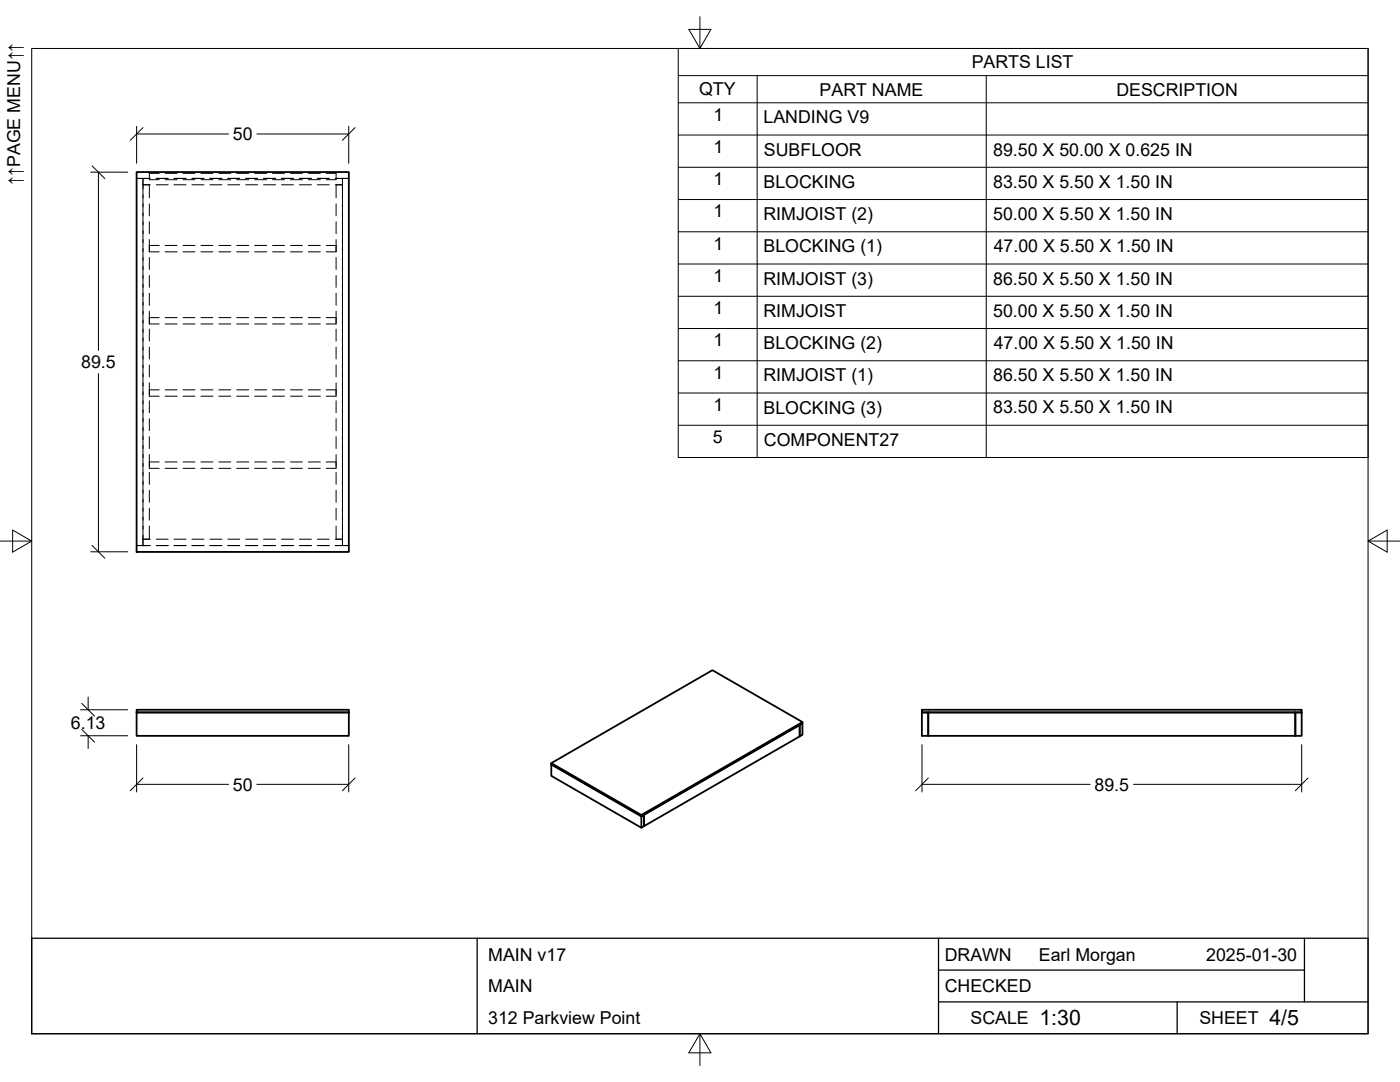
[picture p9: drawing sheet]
<svg xmlns="http://www.w3.org/2000/svg" width="279mm" height="216mm" viewBox="0 0 279 216" stroke-linecap="round" stroke-linejoin="round" font-family="sans-serif">
<!-- layer: Visible -->
<g fill="none" stroke="#000" stroke-width=".36">
<path d="M27.3 34.3h42.3v75.8h-42.3zM27.3 141.6h42.3v.6h-42.3zM27.3 142.2h42.3v4.6h-42.3zM110 152.3l18 10.3v.3l-18-10.4zM110 152.3l32.2-18.6 17.9 10.4v.2l-32.1 18.6M110 152.5l18 10.4v2.3l-18-10.4zM159.6 144.7l.5-.4v2.3l-.5 .3zM160.1 144.1l-32.1 18.5M184 141.6h75.8v.6h-75.8zM184 142.2h1.3v4.6h-1.3zM185.3 142.2h73.2v4.6h-73.2zM258.5 142.2h1.3v4.6h-1.3z"/>
<path d="M128 162.9l.5-.3v2.2l-.5 .4M128.5 162.6l31.1-17.9v2.2l-31.1 17.9z"/>
</g>
<!-- layer: Hidden -->
<g fill="none" stroke="#000" stroke-width=".2">
<path d="M28.5 39.5v-2.6h1.3v2.6M28.5 35.6v1.3h1.5M28.5 38.9v70M30 35.6h-2.7h1.2v2.1M31.2 36.9h2.3M31.2 35.6h2.3M31.8 34.6h-2v1.3h2M33 35.9h2.3M33 34.6h2.3M34.7 36.9h2.4M34.7 35.6h2.4M36.5 35.9h2.4"/>
<path d="M36.5 34.6h2.4M38.3 36.9h2.4M38.3 35.6h2.4M40.1 35.9h2.4M40.1 34.6h2.4M41.9 36.9h2.4M41.9 35.6h2.4M43.7 35.9h2.4M43.7 34.6h2.4M45.5 36.9h2.3M45.5 35.6h2.3M47.2 35.9h2.4"/>
<path d="M47.2 34.6h2.4M49 36.9h2.4M49 35.6h2.4M50.8 35.9h2.4M50.8 34.6h2.4M52.6 36.9h2.4M52.6 35.6h2.4M54.4 35.9h2.4M54.4 34.6h2.4M56.2 36.9h2.4M56.2 35.6h2.4M58 35.9h2.3"/>
<path d="M58 34.6h2.3M59.8 36.9h2.3M59.8 35.6h2.3M61.5 35.9h2.4M61.5 34.6h2.4M63.3 36.9h2.4M63.3 35.6h2.4M65.1 34.6h2v1.3h-2M66.9 36.9h1.4M68.3 36.9v-1.3h-1.4h2.7h-1.3v2.1M68.3 36.9v72v-1.3h-1.4M68.3 36.9h-1.2v2.6"/>
<path d="M29.8 40.7v2.4M29.8 44.2v2.4M29.8 47.8v2.4h2M29.8 51.4v2.4M29.8 55v2.3M29.8 58.5v2.4M29.8 49h2M33 50.2h2.3M33 49h2.3M36.5 50.2h2.4M36.5 49h2.4M40.1 50.2h2.4"/>
<path d="M40.1 49h2.4M43.7 50.2h2.4M43.7 49h2.4M47.2 50.2h2.4M47.2 49h2.4M50.8 50.2h2.4M50.8 49h2.4M54.4 50.2h2.4M54.4 49h2.4M58 50.2h2.3M58 49h2.3M61.5 50.2h2.4"/>
<path d="M61.5 49h2.4M65.1 49h2M67.1 40.7v2.4M67.1 44.2v2.4M67.1 47.8v2.4h-2M67.1 51.4v2.4M67.1 55v2.3M67.1 58.5v2.4M29.8 62.1v2.5h2M29.8 65.7v2.4M29.8 69.3v2.3M29.8 72.8v2.4"/>
<path d="M29.8 76.4v2.7h2M29.8 80v2.4M29.8 77.8h2M29.8 63.4h2M33 79.1h2.3M33 77.8h2.3M33 64.6h2.3M33 63.4h2.3M36.5 79.1h2.4M36.5 77.8h2.4M36.5 64.6h2.4M36.5 63.4h2.4"/>
<path d="M40.1 79.1h2.4M40.1 77.8h2.4M40.1 64.6h2.4M40.1 63.4h2.4M43.7 79.1h2.4M43.7 77.8h2.4M43.7 64.6h2.4M43.7 63.4h2.4M47.2 79.1h2.4M47.2 77.8h2.4M47.2 64.6h2.4M47.2 63.4h2.4"/>
<path d="M50.8 79.1h2.4M50.8 77.8h2.4M50.8 64.6h2.4M50.8 63.4h2.4M54.4 79.1h2.4M54.4 77.8h2.4M54.4 64.6h2.4M54.4 63.4h2.4M58 79.1h2.3M58 77.8h2.3M58 64.6h2.3M58 63.4h2.3"/>
<path d="M61.5 79.1h2.4M61.5 77.8h2.4M61.5 64.6h2.4M61.5 63.4h2.4M65.1 77.8h2M65.1 63.4h2M67.1 62.1v2.5h-2M67.1 65.7v2.4M67.1 69.3v2.3M67.1 72.8v2.4M67.1 76.4v2.7h-2M67.1 80v2.4"/>
<path d="M29.8 83.5v2.4M29.8 87.1v2.4M29.8 90.7v2.8h2M29.8 94.3v2.3M29.8 97.8v2.4M29.8 92.2h2M33 93.5h2.3M33 92.2h2.3M36.5 93.5h2.4M36.5 92.2h2.4M40.1 93.5h2.4M40.1 92.2h2.4"/>
<path d="M43.7 93.5h2.4M43.7 92.2h2.4M47.2 93.5h2.4M47.2 92.2h2.4M50.8 93.5h2.4M50.8 92.2h2.4M54.4 93.5h2.4M54.4 92.2h2.4M58 93.5h2.3M58 92.2h2.3M61.5 93.5h2.4M61.5 92.2h2.4"/>
<path d="M65.1 92.2h2M67.1 83.5v2.4M67.1 87.1v2.4M67.1 90.7v2.8h-2M67.1 94.3v2.3M67.1 97.8v2.4M28.5 106.8v2.1h1.5h-2.7M28.5 107.6h1.5M29.8 101.4v2.4M29.8 105v2.6M31.2 108.9h2.3M31.2 107.6h2.3"/>
<path d="M34.7 108.9h2.4M34.7 107.6h2.4M38.3 108.9h2.4M38.3 107.6h2.4M41.9 108.9h2.4M41.9 107.6h2.4M45.5 108.9h2.3M45.5 107.6h2.3M49 108.9h2.4M49 107.6h2.4M52.6 108.9h2.4M52.6 107.6h2.4"/>
<path d="M56.2 108.9h2.4M56.2 107.6h2.4M59.8 108.9h2.3M59.8 107.6h2.3M63.3 108.9h2.4M63.3 107.6h2.4M66.9 108.9h2.7M67.1 105v2.6h1.2M67.1 101.4v2.4"/>
</g>
<!-- layer: Border -->
<path d="M6.3 9.7h266.7v196.6h-266.7zM139.7 3.3v6.4l2.2-3.8h-4.4l2.2 3.8M0 108h6.3l-3.8-2.2v4.4l3.8-2.2M273 108l3.8 2.2v-4.4l-3.8 2.2h6.4M139.7 206.3l-2.2 3.8h4.4l-2.2-3.8v6.3" fill="none" stroke="#000" stroke-width=".2"/>
<!-- layer: Titleblock -->
<path d="M6.3 187.2h266.7v19.1h-266.7zM95.2 187.2v19.1M187.3 193.6h73M187.3 199.9h85.7M187.3 187.2v19.1M234.9 199.9v6.4M260.3 187.2v12.7" fill="none" stroke="#000" stroke-width=".25"/>
<!-- layer: FD_Dimensions -->
<g fill="none" stroke="#000" stroke-width=".2">
<path d="M18.1 34.4h7.4M18.4 33.1l2.5 2.5M19.6 34.4v35.5M27.3 25.2v7.4M27.3 26.7h18.3M28.5 25.5l-2.5 2.5M51.3 26.7h18.3M69.6 25.2v7.4M70.9 25.5l-2.6 2.5M19.6 74.5v35.6M18.1 110.1h7.4M18.4 108.8l2.5 2.6"/>
<path d="M17.6 139.1v2.5M16.1 146.8h9.4M16.1 141.6h9.4M16.3 145.5l2.6 2.6M16.3 140.4l2.6 2.5M17.6 146.8v2.6M27.3 148.6v9.4M27.3 156.5h18.3M28.5 155.2l-2.5 2.6M51.3 156.5h18.3M69.6 148.6v9.4M70.9 155.2l-2.6 2.6"/>
<path d="M184 156.5h33.6M184 148.6v9.4M185.3 155.2l-2.6 2.6M226.2 156.5h33.6M259.8 148.6v9.4M261 155.2l-2.5 2.6"/>
</g>
<!-- layer: Parts Lists -->
<g fill="none" stroke="#000" stroke-width=".2">
<path d="M135.4 9.7h137.6v81.6h-137.6zM135.4 15.1h137.6M151.1 15.1v76.2M196.8 15.1v76.2M135.4 20.5h137.6M135.4 26.9h137.6M135.4 33.4h137.6M135.4 39.8h137.6M135.4 46.2h137.6M135.4 52.7h137.6M135.4 59.1h137.6M135.4 65.6h137.6"/>
<path d="M135.4 72h137.6M135.4 78.4h137.6M135.4 84.9h137.6"/>
</g>
<g font-size="4.3">
<text x="207.4" y="204.6">1:30</text>
<text x="253.3" y="204.6">4/5</text>
</g>
<g font-size="3.5">
<text x="193.9" y="13.7">PARTS LIST</text>
<text x="139.5" y="19">QTY</text>
<text x="163.6" y="19.1">PART NAME</text>
<text x="222.8" y="19.1">DESCRIPTION</text>
<text x="46.5" y="28">50</text>
<text x="142.4" y="24.1">1</text>
<text x="152.4" y="24.6">LANDING V9</text>
<text x="142.4" y="30.5">1</text>
<text x="152.5" y="31.1">SUBFLOOR</text>
<text x="198.2" y="31">89.50 X 50.00 X 0.625 IN</text>
<text x="4" y="36.9" transform="rotate(-90 4 36.9)">↑↑PAGE MENU↑↑</text>
<text x="142.4" y="37">1</text>
<text x="152.4" y="37.5">BLOCKING</text>
<text x="198.2" y="37.5">83.50 X 5.50 X 1.50 IN</text>
<text x="142.4" y="43.4">1</text>
<text x="152.4" y="43.9">RIMJOIST (2)</text>
<text x="198.2" y="43.9">50.00 X 5.50 X 1.50 IN</text>
<text x="142.4" y="49.8">1</text>
<text x="152.4" y="50.4">BLOCKING (1)</text>
<text x="198.3" y="50.3">47.00 X 5.50 X 1.50 IN</text>
<text x="142.4" y="56.3">1</text>
<text x="152.4" y="56.8">RIMJOIST (3)</text>
<text x="198.2" y="56.8">86.50 X 5.50 X 1.50 IN</text>
<text x="142.4" y="62.7">1</text>
<text x="152.4" y="63.2">RIMJOIST</text>
<text x="198.2" y="63.2">50.00 X 5.50 X 1.50 IN</text>
<text x="142.4" y="69.1">1</text>
<text x="152.4" y="69.7">BLOCKING (2)</text>
<text x="198.3" y="69.6">47.00 X 5.50 X 1.50 IN</text>
<text x="16.2" y="73.5">89.5</text>
<text x="142.4" y="75.6">1</text>
<text x="152.4" y="76.1">RIMJOIST (1)</text>
<text x="198.2" y="76.1">86.50 X 5.50 X 1.50 IN</text>
<text x="142.4" y="82">1</text>
<text x="152.4" y="82.5">BLOCKING (3)</text>
<text x="198.2" y="82.5">83.50 X 5.50 X 1.50 IN</text>
<text x="142.2" y="88.4">5</text>
<text x="152.5" y="89">COMPONENT27</text>
<text x="14.1" y="145.5">6.13</text>
<text x="46.5" y="157.8">50</text>
<text x="218.4" y="157.8">89.5</text>
<text x="97.4" y="191.7">MAIN v17</text>
<text x="188.5" y="191.7">DRAWN</text>
<text x="207.3" y="191.7">Earl Morgan</text>
<text x="240.7" y="191.7">2025-01-30</text>
<text x="97.4" y="198">MAIN</text>
<text x="188.5" y="198">CHECKED</text>
<text x="97.4" y="204.4">312 Parkview Point</text>
<text x="193.7" y="204.4">SCALE</text>
<text x="239.4" y="204.4">SHEET</text>
</g>
</svg>
